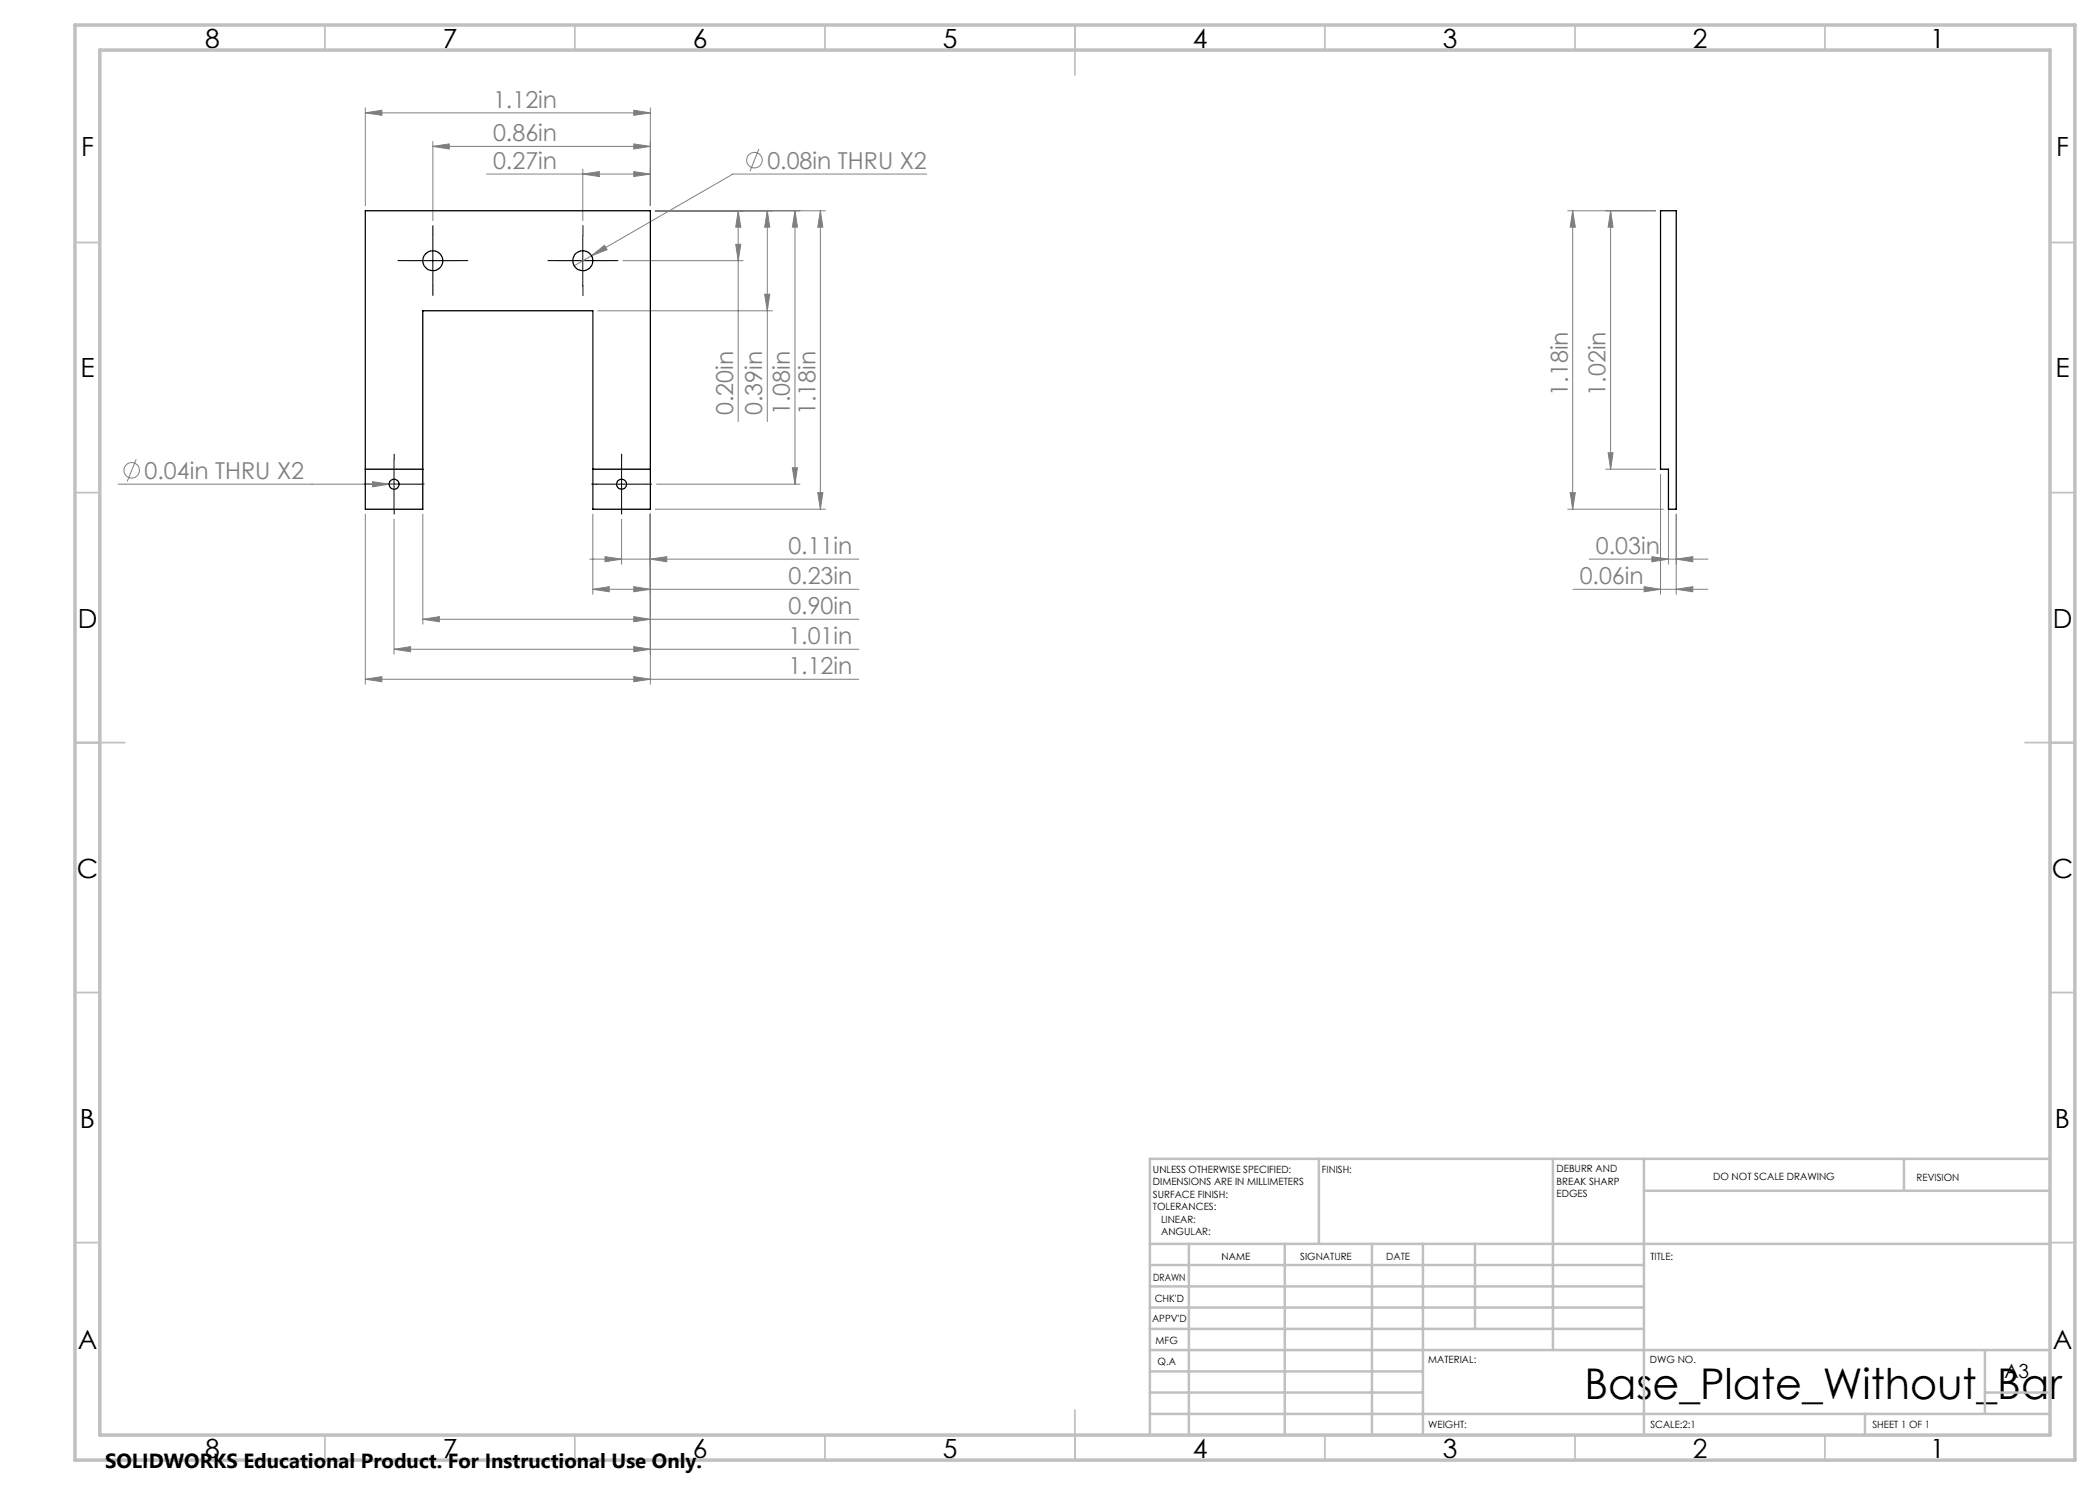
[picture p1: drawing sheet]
<svg xmlns="http://www.w3.org/2000/svg" width="420mm" height="297mm" viewBox="0 0 420 297" stroke-linecap="round" stroke-linejoin="round" font-family="sans-serif">
<g fill="none" stroke="#808080" stroke-width=".2">
<path d="M73.1 22.6l3.3-.6v1.1zM73.1 21.6v19.5M73.1 22.6h57M86.6 29.3l3.3-.5v1zM86.6 28.3v15.8M86.6 29.3h43.5M97.3 34.8h32.8M116.6 34.8l3.3-.5v1zM116.6 33.8v10.3M126.8 34.3l3.3 .5-3.3 .5zM126.8 28.8l3.3 .5-3.3 .5zM126.8 22l3.3 .6-3.3 .5z"/>
<path d="M130.1 21.6v19.5M151.8 29.8l-1.8 4.5M185.3 34.8h-38.7l-28.3 16.3M118.3 51.1l2.6-2 .5 .8zM118.3 51.1l-3.5 2.1M124.6 52.1h24M131.1 42.2h34M147.1 48.9h1.1l-.6 3.2zM147.6 42.2l.6 3.2h-1.1zM147.6 42.2v42.1M152.9 58.8h1.1l-.5 3.4zM153.5 42.2l.5 3.2h-1.1z"/>
<path d="M153.5 42.2v42.1M159 42.2v54.6M159 42.2l.5 3.2h-1zM164.1 42.2v59.6M164.1 42.2l.5 3.2h-1.1zM313.5 42.2h17.6M314.5 42.2v59.6M314.5 42.2l.6 3.2h-1.1zM322.1 42.2v51.6M322.1 42.2l.5 3.2h-1zM119.6 62.2h34.8M23.6 96.8h56.2"/>
<path d="M27.2 91.9l-1.8 4.4M74.5 96.3l3.3 .5-3.3 .6zM131.3 96.8h28.7M158.5 93.6h1l-.5 3.2zM163.5 98.5h1.1l-.5 3.3zM314 98.5h1.1l-.6 3.3zM321.1 93.8h10M321.6 90.6h1l-.5 3.2zM332.1 94.9v23.9M333.7 94.9v18M73.1 102.8v34M78.8 103.9v26.9"/>
<path d="M84.6 102.8v22M118 111.8h53.8M118.6 117.9l3.2-.6v1.1zM118.6 102.8v16M118.6 117.9h53.2M121 111.3l3.3 .5-3.3 .6zM124.3 103.9v9M126.8 117.3l3.3 .6-3.3 .5zM130.1 111.8l3.3-.5v1.1zM130.1 102.8v34M131.1 101.8h34M313.5 101.8h19.2"/>
<path d="M314.6 117.9h27M317.9 111.8h23.7M328.8 117.3l3.3 .6-3.3 .5zM330.4 111.3l3.3 .5-3.3 .6zM335.2 111.8l3.4-.5v1.1zM335.2 117.9l3.4-.6v1.1zM335.2 102.8v16M73.1 135.9l3.3-.6v1zM73.1 135.9h98.7M78.8 129.9l3.3-.6v1zM78.8 129.9h93M84.6 123.9l3.3-.6v1.1z"/>
<path d="M84.6 123.9h87.2M126.8 123.3l3.3 .6-3.3 .5zM126.8 135.3l3.3 .6-3.3 .4zM126.8 129.3l3.3 .6-3.3 .4z"/>
<circle cx="150.9" cy="32" r="1.56"/>
<circle cx="26.4" cy="94.1" r="1.55"/>
</g>
<g fill="none" stroke="#000" stroke-width=".2" stroke-dasharray="15.2 1.3 1.3 1.3">
<path d="M81.6 52.1h-2M86.6 47.1v-2M86.6 57.1v2M91.6 52.1h2M111.6 52.1h-2M116.6 47.1v-2M116.6 57.1v2M121.6 52.1h2M73.8 96.8h-1M78.8 91.8v-1M83.8 96.8h1M119.3 96.8h-1"/>
<path d="M124.3 91.8v-1M129.3 96.8h1M78.8 101.8v1M124.3 101.8v1"/>
</g>
<path d="M81.6 52.1h10M86.6 47.1v10M111.5 52.1h10.1M116.6 47.1v10M73.8 96.8h10M78.8 91.9v9.9M119.3 96.8h10M124.3 91.9v9.9" fill="none" stroke="#000" stroke-width=".2"/>
<g fill="none" stroke="#c0c0c0" stroke-width=".35">
<path d="M65 5v5M115 5v5M165 5v5M215 5v10M265 5v5M315 5v5M365 5v5M15 48.5h5M410 48.5h5M15 98.5h5M410 98.5h5M15 148.5h10"/>
<path d="M405 148.5h10M15 198.5h5M410 198.5h5M15 248.5h5M410 248.5h5M65 287v5M115 287v5M165 287v5M215 282v10M265 287v5M315 287v5M365 287v5"/>
</g>
<g fill="none" stroke="#c0c0c0" stroke-width=".5">
<path d="M263.8 231.8v17M310.6 231.8v38.2M328.8 231.8v55.2M328.8 238.2h81.2M380.8 231.8v6.4M410 231.8h-180v55.2M230 248.8h180M230 257.3h98.8M230 253h98.8M237.8 248.8v38.2M257 248.8v38.2M274.4 248.8v38.2"/>
<path d="M284.6 248.8v38.2M295 248.8v17M230 265.8h98.8M230 261.5h98.8M230 278.5h54.6M230 274.3h54.6M230 270h180M397 278.5h13M397 270v12.8M230 282.8h180M373 282.8v4.2"/>
</g>
<path d="M15 5h400v287h-400zM20 10h390v277h-390z" fill="none" stroke="#c0c0c0" stroke-width=".7"/>
<g fill="#808080">
<path d="M126.8 117.3l3.3 .6-3.3 .5zM118.6 117.9l3.2-.6v1.1zM126.8 123.3l3.3 .6-3.3 .5zM84.6 123.9l3.3-.6v1.1zM126.8 135.3l3.3 .6-3.3 .4zM73.1 135.9l3.3-.6v1zM130.1 111.8l3.3-.5v1.1zM121 111.3l3.3 .5-3.3 .6zM126.8 129.3l3.3 .6-3.3 .4zM78.8 129.9l3.3-.6v1zM126.8 34.3l3.3 .5-3.3 .5zM116.6 34.8l3.3-.5v1zM126.8 28.8l3.3 .5-3.3 .5zM86.6 29.3l3.3-.5v1zM126.8 22l3.3 .6-3.3 .5zM73.1 22.6l3.3-.6v1.1zM335.2 111.8l3.4-.5v1.1zM330.4 111.3l3.3 .5-3.3 .6z"/>
<path d="M118.3 51.1l3.1-1.2-.5-.8zM74.5 96.3v1.1l3.3-.6zM328.8 117.3l3.3 .6-3.3 .5zM335.2 117.9l3.4-.6v1.1z"/>
<path d="M153.5 42.2l.5 3.2h-1.1zM152.9 58.8h1.1l-.5 3.4zM164.1 42.2l.5 3.2h-1.1zM163.5 98.5h1.1l-.5 3.3zM159 42.2l.5 3.2h-1zM158.5 93.6h1l-.5 3.2zM147.6 42.2l.6 3.2h-1.1zM147.1 48.9h1.1l-.6 3.2zM314.5 42.2l.6 3.2h-1.1zM314 98.5h1.1l-.6 3.3zM322.1 42.2l.5 3.2h-1zM321.6 90.6h1l-.5 3.2z"/>
</g>
<g fill="none" stroke="#000" stroke-width=".25">
<path d="M73.1 42.2h57v59.6h-11.5v-39.6h-34v39.6h-11.5zM332.1 42.2h3.1v59.6h-1.5v-8h-1.6zM73.1 93.8h11.5M118.6 93.8h11.5"/>
<circle cx="86.6" cy="52.2" r="1.99"/>
<circle cx="116.6" cy="52.1" r="2"/>
<circle cx="78.8" cy="96.9" r="1"/>
<circle cx="124.3" cy="96.9" r="1"/>
</g>
<text font-size="8.5" x="316.9" y="279.7">Base_Plate_Without_Bar</text>
<g font-size="5.3">
<text x="41" y="9.5">8</text>
<text x="88.5" y="9.5">7</text>
<text x="138.5" y="9.5">6</text>
<text x="188.5" y="9.5">5</text>
<text x="238.5" y="9.5">4</text>
<text x="288.5" y="9.5">3</text>
<text x="338.5" y="9.5">2</text>
<text x="386" y="9.5">1</text>
<text x="16.2" y="31.2">F</text>
<text x="411.2" y="31.2">F</text>
<text x="16.1" y="75.5">E</text>
<text x="411.1" y="75.5">E</text>
<text x="15.5" y="125.5">D</text>
<text x="410.5" y="125.5">D</text>
<text x="15.4" y="175.5">C</text>
<text x="410.4" y="175.5">C</text>
<text x="16" y="225.5">B</text>
<text x="411" y="225.5">B</text>
<text x="15.5" y="269.7">A</text>
<text x="410.5" y="269.7">A</text>
<text x="41" y="291.5">8</text>
<text x="88.5" y="291.5">7</text>
<text x="138.5" y="291.5">6</text>
<text x="188.5" y="291.5">5</text>
<text x="238.5" y="291.5">4</text>
<text x="288.5" y="291.5">3</text>
<text x="338.5" y="291.5">2</text>
<text x="386" y="291.5">1</text>
</g>
<g font-size="4.7" fill="#808080">
<text x="98.6" y="21.5">1.12in</text>
<text x="98.6" y="28.3">0.86in</text>
<text x="98.6" y="33.8">0.27in</text>
<text x="153.5" y="33.7">0.08in THRU X2</text>
<text x="146.6" y="83" transform="rotate(-90 146.6 83)">0.20in</text>
<text x="152.5" y="83" transform="rotate(-90 152.5 83)">0.39in</text>
<text x="158" y="83" transform="rotate(-90 158 83)">1.08in</text>
<text x="163.1" y="83" transform="rotate(-90 163.1 83)">1.18in</text>
<text x="313.6" y="79.1" transform="rotate(-90 313.6 79.1)">1.18in</text>
<text x="321.1" y="79.1" transform="rotate(-90 321.1 79.1)">1.02in</text>
<text x="28.9" y="95.8">0.04in THRU X2</text>
<text x="157.7" y="110.8">0.11in</text>
<text x="319.2" y="110.8">0.03in</text>
<text x="157.7" y="116.8">0.23in</text>
<text x="315.9" y="116.8">0.06in</text>
<text x="157.7" y="122.8">0.90in</text>
<text x="157.7" y="128.8">1.01in</text>
<text x="157.7" y="134.8">1.12in</text>
</g>
<text font-size="4.1" x="21" y="293.7">SOLIDWORKS Educational Product. For Instructional Use Only.</text>
<text font-size="3.9" x="400.9" y="275.5">A3</text>
<g font-size="2">
<text x="230.6" y="234.6">UNLESS OTHERWISE SPECIFIED:</text>
<text x="230.6" y="237.1">DIMENSIONS ARE IN MILLIMETERS</text>
<text x="230.6" y="239.6">SURFACE FINISH:</text>
<text x="264.4" y="234.6">FINISH:</text>
<text x="311.3" y="234.5">DEBURR AND</text>
<text x="311.3" y="237">BREAK SHARP</text>
<text x="311.3" y="239.5">EDGES</text>
<text x="342.6" y="236">DO NOT SCALE DRAWING</text>
<text x="383.3" y="236.2">REVISION</text>
<text x="230.6" y="242.1">TOLERANCES:</text>
<text x="232.2" y="244.6">LINEAR:</text>
<text x="232.2" y="247.1">ANGULAR:</text>
<text x="244.3" y="252">NAME</text>
<text x="260" y="251.9">SIGNATURE</text>
<text x="277.2" y="251.9">DATE</text>
<text x="330.1" y="251.9">TITLE:</text>
<text x="230.6" y="256.1">DRAWN</text>
<text x="230.9" y="260.3">CHK'D</text>
<text x="230.4" y="264.4">APPV'D</text>
<text x="231.1" y="268.8">MFG</text>
<text x="231.5" y="273">Q.A</text>
<text x="285.6" y="272.5">MATERIAL:</text>
<text x="330" y="272.5">DWG NO.</text>
<text x="285.6" y="285.5">WEIGHT:</text>
<text x="330.1" y="285.6">SCALE:2:1</text>
<text x="374.5" y="285.6">SHEET 1 OF 1</text>
</g>
</svg>
